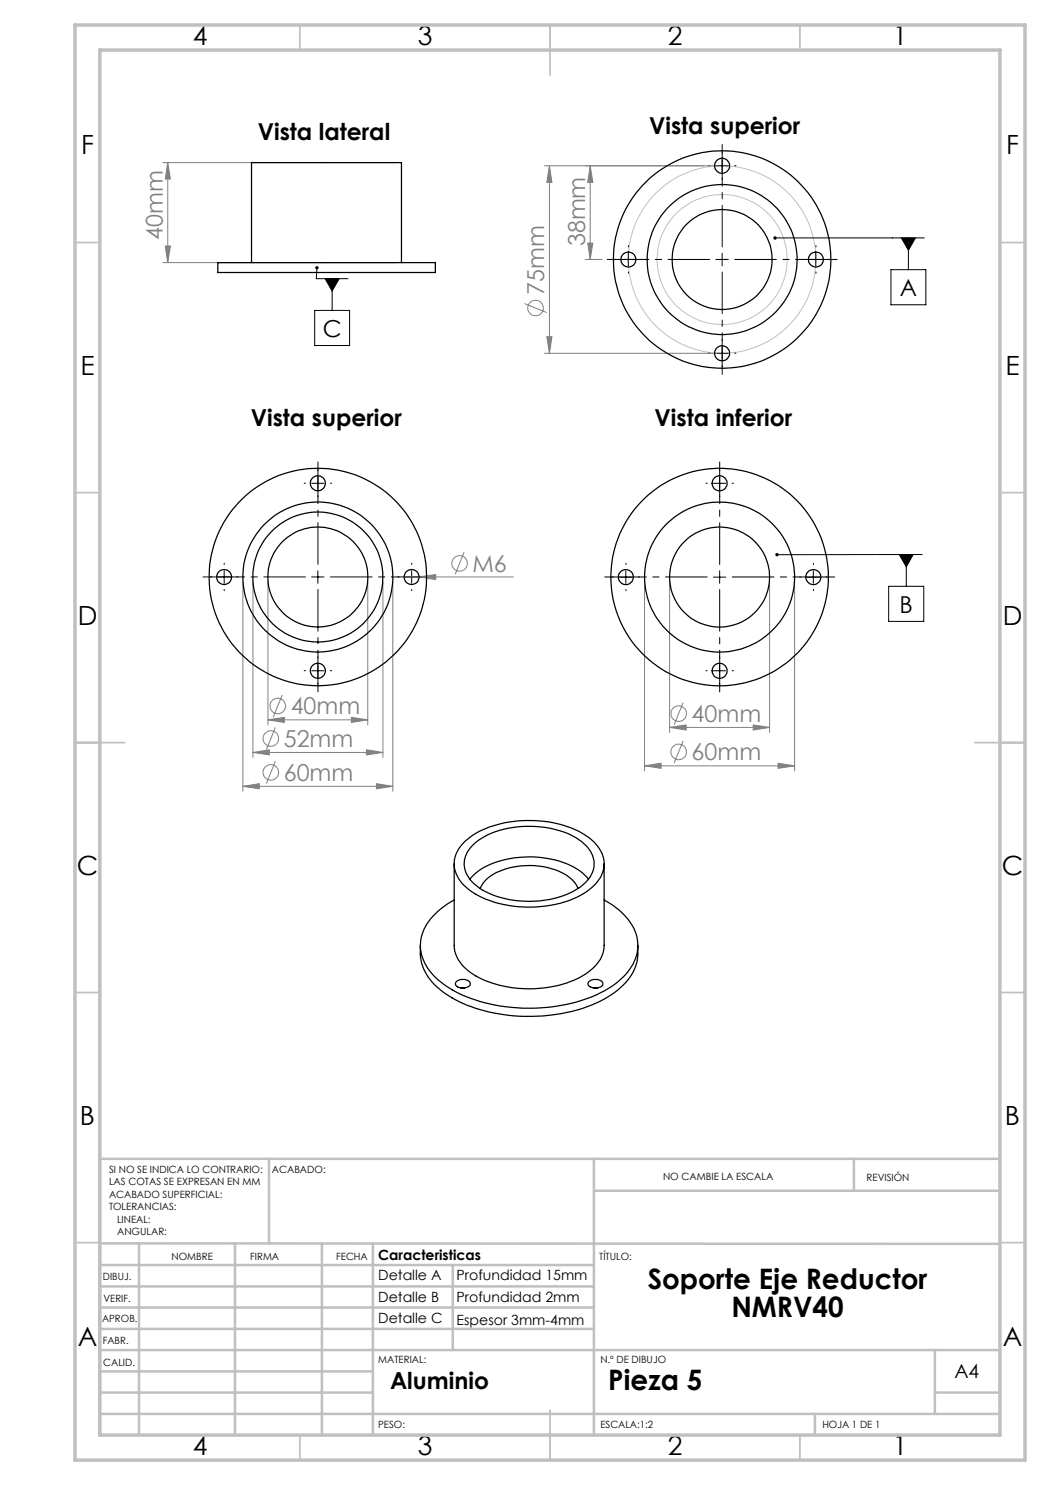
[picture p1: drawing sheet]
<svg xmlns="http://www.w3.org/2000/svg" width="210mm" height="297mm" viewBox="0 0 210 297" stroke-linecap="round" stroke-linejoin="round" font-family="sans-serif">
<g fill="none" stroke="#808080" stroke-width=".2">
<path d="M32.6 32.5h46.7M33.5 32.5l.6 3.3h-1zM33.5 32.5v20M108.9 33.2h34.5M109.9 33.2l.5 3.3h-1zM109.9 33.2v37.5M118 33.2v18.7M118 33.2l.6 3.3h-1.1zM32.6 52.5h46.7M33.1 49.2h1l-.6 3.3zM117.1 51.9h3.3M117.5 48.6h1.1l-.6 3.3z"/>
<path d="M104.9 60.7l4.4 1.8M108.9 70.7h34.5M109.4 67.3h1l-.5 3.4zM48.6 116.4v41.9M50.6 116.4v35.1M53.6 116.4v28.6M73.6 116.4v28.6M76.6 116.4v35.1M78.6 116.4v41.9M80.8 115.4h21.9M83.8 115.4l3.3-.5v1zM92.8 110.5l-1.8 4.4"/>
<path d="M128.9 116.4v37.8M133.9 116.4v30.1M153.9 116.4v30.1M158.9 116.4v37.8M56.4 139l-1.8 4.4M48.6 157.3l3.3-.6v1.1zM48.6 157.3h30M50.6 150.5l3.3-.5v1zM50.6 150.5h26M53.6 144l3.3-.5v1zM53.6 144h20M55.1 152.3l-1.8 4.4"/>
<path d="M55.1 145.5l-1.8 4.4M70.3 143.5l3.3 .5-3.3 .5zM73.3 150l3.3 .5-3.3 .5zM75.3 156.7l3.3 .6-3.3 .5zM128.9 153.2l3.3-.6v1.1zM128.9 153.2h30M133.9 145.5l3.3-.5v1zM133.9 145.5h20M136.6 148.2l-1.8 4.4M136.6 140.5l-1.8 4.5M150.6 145l3.3 .5-3.3 .5zM155.6 152.6l3.3 .6-3.3 .5z"/>
<circle cx="107.1" cy="61.6" r="1.55"/>
<circle cx="91.9" cy="112.7" r="1.56"/>
<circle cx="54.2" cy="154.5" r="1.55"/>
<circle cx="54.2" cy="147.7" r="1.55"/>
<circle cx="55.6" cy="141.2" r="1.55"/>
<circle cx="135.7" cy="142.7" r="1.55"/>
<circle cx="135.7" cy="150.4" r="1.55"/>
</g>
<g fill="none" stroke="#000" stroke-width=".2">
<path d="M143.2 33.2h2.5M144.4 31.9v2.5M63.4 53.5l-.1 2.2h6.3M65 55.7h2.8l-1.4 2.5zM66.4 55.7v6.4M124.4 51.9h2.5M125.7 50.7v2.5M143.2 51.9h2.5M144.4 50.7v2.5M155 47.6h29.9M161.9 51.9h2.5M163.2 50.7v2.5"/>
<path d="M178.2 53.9h7v7.1h-7zM180.3 47.6h2.8l-1.4 2.5zM181.7 47.6v6.3M62.9 62.1h7v7h-7zM143.2 70.7h2.5M144.4 69.4v2.5M62.3 96.7h2.5M63.6 95.4v2.5M142.7 96.7h2.5M143.9 95.4v2.5M43.6 115.4h2.5M44.8 114.2v2.5"/>
<path d="M62.3 115.4h2.5M63.6 114.2v2.5M81.1 115.4h2.5M82.3 114.2v2.5M123.9 115.4h2.5M125.2 114.2v2.5M142.7 115.4h2.5M143.9 114.2v2.5M161.4 115.4h2.5M162.7 114.2v2.5M177.7 117.3h7v7h-7zM179.8 110.9h2.8l-1.3 2.5z"/>
<path d="M181.3 110.9v6.4M184.4 110.9h-29M62.3 134.2h2.5M63.6 132.9v2.5M142.7 134.2h2.5M143.9 132.9v2.5"/>
</g>
<g fill="none" stroke="#c0c0c0" stroke-width=".2">
<circle cx="144.4" cy="51.9" r="18.7"/>
<circle cx="144.4" cy="51.9" r="13"/>
</g>
<path d="M141.9 51.9h-20.5M144.4 49.4v-20.5M144.4 54.4v20.5M146.9 51.9h20.5M61.1 115.4h-20.5M63.6 112.9v-20.5M63.6 117.9v20.5M66.1 115.4h20.5M141.4 115.4h-20.5M143.9 117.9v20.5M143.9 112.9v-20.5M146.4 115.4h20.5" fill="none" stroke="#000" stroke-width=".2" stroke-dasharray="15.2 1.3 1.3 1.3" stroke-dashoffset="6.9"/>
<g fill="none" stroke="#000" stroke-width=".2" stroke-dasharray="15.2 1.3 1.3 1.3">
<path d="M141.9 33.1h-.2M144.4 30.6v-.2M144.4 35.6v.3M146.9 33.1h.3M123.2 51.9h-.3M125.7 49.4v-.3M125.7 54.4v.2M128.2 51.9h.2M160.7 51.9h-.3M163.2 49.4v-.3M163.2 54.4v.2M165.7 51.9h.2"/>
<path d="M141.9 70.6h-.2M144.4 68.1v-.2M144.4 73.1v.3M146.9 70.6h.3M61.1 96.6h-.3M63.6 94.1v-.2M63.6 99.1v.3M66.1 96.6h.2M141.4 96.6h-.2M143.9 99.1v.3M143.9 94.1v-.2M146.4 96.6h.3"/>
<path d="M42.3 115.4h-.2M44.8 112.9v-.3M44.8 117.9v.2M47.3 115.4h.3M79.8 115.4h-.2M82.3 112.9v-.3M82.3 117.9v.2M84.8 115.4h.3M122.7 115.4h-.3M125.2 117.9v.2M125.2 112.9v-.3M127.7 115.4h.2"/>
<path d="M160.2 115.4h-.3M162.7 117.9v.2M162.7 112.9v-.3M165.2 115.4h.2M61.1 134.1h-.3M63.6 131.6v-.2M63.6 136.6v.3M66.1 134.1h.2M141.4 134.1h-.2M143.9 136.6v.3M143.9 131.6v-.2M146.4 134.1h.3"/>
</g>
<g fill="none" stroke="#c0c0c0" stroke-width=".35">
<path d="M60 5v5M110 5v10M160 5v5M15 48.5h5M200 48.5h5M15 98.5h5M200 98.5h5M15 148.5h10M195 148.5h10M15 198.5h5M200 198.5h5M15 248.5h5"/>
<path d="M200 248.5h5M60 287v5M110 282v10M160 287v5"/>
</g>
<g fill="none" stroke="#c0c0c0" stroke-width=".5">
<path d="M53.8 231.8v16.9M118.8 231.8v55.2M118.8 238.2h81.2M170.8 231.8v6.4M200 231.8h-180v55.2M20 248.7l180 .1M20 257.3h98.8M20 253h98.8M27.8 248.8v38.2M47 248.7v38.3M64.4 248.8v38.2M74.6 248.7v38.3"/>
<path d="M90.6 253v17M20 265.8h98.8M20 261.5h98.8M20 278.5h54.6M20 274.3h54.6M20 270h180M187 278.5h13M187 270v12.8M20 282.8h180M163 282.8v4.2"/>
</g>
<path d="M15 5h190v287h-190zM20 10h180v277h-180z" fill="none" stroke="#c0c0c0" stroke-width=".7"/>
<path d="M65 55.7l1.4 2.5 1.4-2.5zM63.1 53.3a.34 .34 0 0 0 .1 .5 .34 .34 0 0 0 .5-.2 .34 .34 0 0 0-.3-.4v.3v-.3zM180.3 47.6l1.4 2.5 1.4-2.5zM154.8 47.4l-.1 .2h.3h-.3a.34 .34 0 0 0 .4 .4 .34 .34 0 0 0 .2-.5 .34 .34 0 0 0-.5-.1zM179.8 110.9l1.5 2.5 1.3-2.5zM155.2 110.7l-.2 .2h.4h-.4a.34 .34 0 0 0 .5 .4 .34 .34 0 0 0 .2-.5 .34 .34 0 0 0-.5-.1z" fill="#000"/>
<g fill="#808080">
<path d="M83.8 115.4l3.3-.5v1z"/>
<path d="M109.4 67.3h1l-.5 3.4zM109.9 33.2l.5 3.3h-1z"/>
<path d="M48.6 157.3l3.3-.6v1.1zM75.3 156.7l3.3 .6-3.3 .5zM50.6 150.5l3.3-.5v1zM73.3 150l3.3 .5-3.3 .5zM53.6 144l3.3-.5v1zM70.3 143.5l3.3 .5-3.3 .5z"/>
<path d="M128.9 153.2l3.3-.6v1.1zM155.6 152.6l3.3 .6-3.3 .5zM133.9 145.5l3.3-.5v1zM150.6 145l3.3 .5-3.3 .5z"/>
<path d="M33.1 49.2h1l-.6 3.3zM33.5 32.5l.6 3.3h-1z"/>
<path d="M118 33.2l.6 3.3h-1.1zM117.5 48.6h1.1l-.6 3.3z"/>
</g>
<g fill="none" stroke="#000" stroke-width=".25">
<path d="M43.6 52.5h43.5v2h-43.5zM50.3 52.5v-20h30v20M90.8 172.8v16.3a7 7 0 0 0 3.9 5.8 23 23 0 0 0 22.4-.1 6.9 6.9 0 0 0 3.7-5.7v-16.3M90.8 180a13.5 13.5 0 0 0-6.2 6.4 8.3 8.3 0 0 0 2.8 9.4 26.1 26.1 0 0 0 15.2 5.7 32 32 0 0 0 19.6-4.2 10.7 10.7 0 0 0 5.4-7.8 9.2 9.2 0 0 0-3.8-7.5l-3-2M92.9 168.4a18.3 18.3 0 0 1 12-4.3 19.7 19.7 0 0 1 13.8 4.2 5.7 5.7 0 0 1-.1 9 19.2 19.2 0 0 1-13.1 4.1 19.6 19.6 0 0 1-12.3-4 5.8 5.8 0 0 1-.3-9zM93.9 175.8a13.7 13.7 0 0 1 8.8-4.2 19.1 19.1 0 0 1 13.6 2.8l1.4 1.4M94.9 168.7a17.3 17.3 0 0 1 12.3-3.4 15.1 15.1 0 0 1 10.3 4.1 4.9 4.9 0 0 1-.9 7.5 17.8 17.8 0 0 1-12.6 3.3 14.7 14.7 0 0 1-10-4.3 5 5 0 0 1 .9-7.2zM96 177.7a7.5 7.5 0 0 1 5.2-3.9 15.2 15.2 0 0 1 12.6 1.6l1 1 .8 1.3M84.1 189.1a9.9 9.9 0 0 0 4.4 9.2 29.7 29.7 0 0 0 18.1 5 28.4 28.4 0 0 0 16.9-5.2 9.7 9.7 0 0 0 4.1-9M91.3 196.2a1.86 1.86 0 0 1 2.8 .5 1.28 1.28 0 0 1-1.7 .9 1.18 1.18 0 0 1-1.3-.9zM92.1 197.6h1M117.9 196.2a1.86 1.86 0 0 1 2.7 .5 1.28 1.28 0 0 1-1.6 .9 1.25 1.25 0 0 1-1.4-.9z"/>
<path d="M118.6 197.6h1"/>
<circle cx="144.4" cy="33.1" r="1.51"/>
<circle cx="125.7" cy="51.9" r="1.5"/>
<circle cx="144.4" cy="51.9" r="10"/>
<circle cx="144.4" cy="51.9" r="21.8"/>
<circle cx="144.4" cy="51.9" r="15"/>
<circle cx="163.2" cy="51.9" r="1.5"/>
<circle cx="144.4" cy="70.6" r="1.51"/>
<circle cx="63.6" cy="96.6" r="1.49"/>
<circle cx="143.9" cy="96.7" r="1.51"/>
<circle cx="44.8" cy="115.4" r="1.5"/>
<circle cx="63.6" cy="115.4" r="21.8"/>
<circle cx="63.6" cy="115.4" r="15"/>
<circle cx="63.6" cy="115.4" r="13"/>
<circle cx="63.6" cy="115.4" r="10"/>
<circle cx="82.3" cy="115.4" r="1.5"/>
<circle cx="125.2" cy="115.4" r="1.49"/>
<circle cx="143.9" cy="115.4" r="15"/>
<circle cx="143.9" cy="115.4" r="21.8"/>
<circle cx="143.9" cy="115.4" r="10"/>
<circle cx="162.7" cy="115.4" r="1.49"/>
<circle cx="63.6" cy="134.1" r="1.49"/>
<circle cx="143.9" cy="134.2" r="1.51"/>
</g>
<g font-size="5.6">
<text x="129.5" y="257.7">Soporte Eje Reductor</text>
<text x="146.3" y="263.4">NMRV40</text>
<text x="121.7" y="277.9">Pieza 5</text>
</g>
<g font-size="5.3">
<text x="38.5" y="9">4</text>
<text x="83.5" y="9">3</text>
<text x="133.6" y="9">2</text>
<text x="178.6" y="9">1</text>
<text x="16.2" y="30.8">F</text>
<text x="201.2" y="30.8">F</text>
<text x="16.1" y="75">E</text>
<text x="201.1" y="75">E</text>
<text x="15.5" y="125">D</text>
<text x="200.5" y="125">D</text>
<text x="15.4" y="175">C</text>
<text x="200.4" y="175">C</text>
<text x="16" y="225">B</text>
<text x="201" y="225">B</text>
<text x="15.5" y="269.3">A</text>
<text x="200.5" y="269.3">A</text>
<text x="38.5" y="291">4</text>
<text x="83.5" y="291">3</text>
<text x="133.6" y="291">2</text>
<text x="178.6" y="291">1</text>
</g>
<g font-size="4.7">
<text x="51.6" y="27.9">Vista lateral</text>
<text x="129.8" y="26.8">Vista superior</text>
<text x="180" y="59.2">A</text>
<text x="64.6" y="67.3">C</text>
<text x="50.2" y="85.1">Vista superior</text>
<text x="130.9" y="85.1">Vista inferior</text>
<text x="179.9" y="122.5">B</text>
<text x="78" y="277.9">Aluminio</text>
</g>
<g font-size="4.7" fill="#808080">
<text x="32.6" y="48" transform="rotate(-90 32.6 48)">40mm</text>
<text x="117.1" y="49.3" transform="rotate(-90 117.1 49.3)">38mm</text>
<text x="108.8" y="59" transform="rotate(-90 108.8 59)">75mm</text>
<text x="94.5" y="114.4">M6</text>
<text x="58.1" y="142.9">40mm</text>
<text x="56.8" y="149.4">52mm</text>
<text x="138.3" y="144.4">40mm</text>
<text x="138.3" y="152.1">60mm</text>
<text x="56.8" y="156.2">60mm</text>
</g>
<text font-size="3.9" x="190.9" y="275.5">A4</text>
<g font-size="2.8">
<text x="75.6" y="252">Caracteristicas</text>
<text x="75.6" y="256">Detalle A</text>
<text x="91.3" y="256">Profundidad 15mm</text>
<text x="75.6" y="260.4">Detalle B</text>
<text x="91.3" y="260.4">Profundidad 2mm</text>
<text x="75.6" y="264.6">Detalle C</text>
<text x="91.3" y="265">Espesor 3mm-4mm</text>
</g>
<g font-size="2">
<text x="21.8" y="234.6">SI NO SE INDICA LO CONTRARIO:</text>
<text x="21.8" y="237.1">LAS COTAS SE EXPRESAN EN MM</text>
<text x="21.8" y="239.6">ACABADO SUPERFICIAL:</text>
<text x="54.4" y="234.6">ACABADO:</text>
<text x="132.6" y="236">NO CAMBIE LA ESCALA</text>
<text x="173.3" y="236.2">REVISIÓN</text>
<text x="21.8" y="242.1">TOLERANCIAS:</text>
<text x="23.4" y="244.6">LINEAL:</text>
<text x="23.4" y="247.1">ANGULAR:</text>
<text x="34.3" y="252">NOMBRE</text>
<text x="50" y="251.9">FIRMA</text>
<text x="67.2" y="251.9">FECHA</text>
<text x="119.9" y="251.9">TÍTULO:</text>
<text x="20.6" y="256.1">DIBUJ.</text>
<text x="20.7" y="260.3">VERIF.</text>
<text x="20.4" y="264.4">APROB.</text>
<text x="20.5" y="268.8">FABR.</text>
<text x="20.7" y="273.1">CALID.</text>
<text x="75.6" y="272.5">MATERIAL:</text>
<text x="120.1" y="272.5">N.º DE DIBUJO</text>
<text x="75.6" y="285.5">PESO:</text>
<text x="120.1" y="285.6">ESCALA:1:2</text>
<text x="164.5" y="285.6">HOJA 1 DE 1</text>
</g>
</svg>
